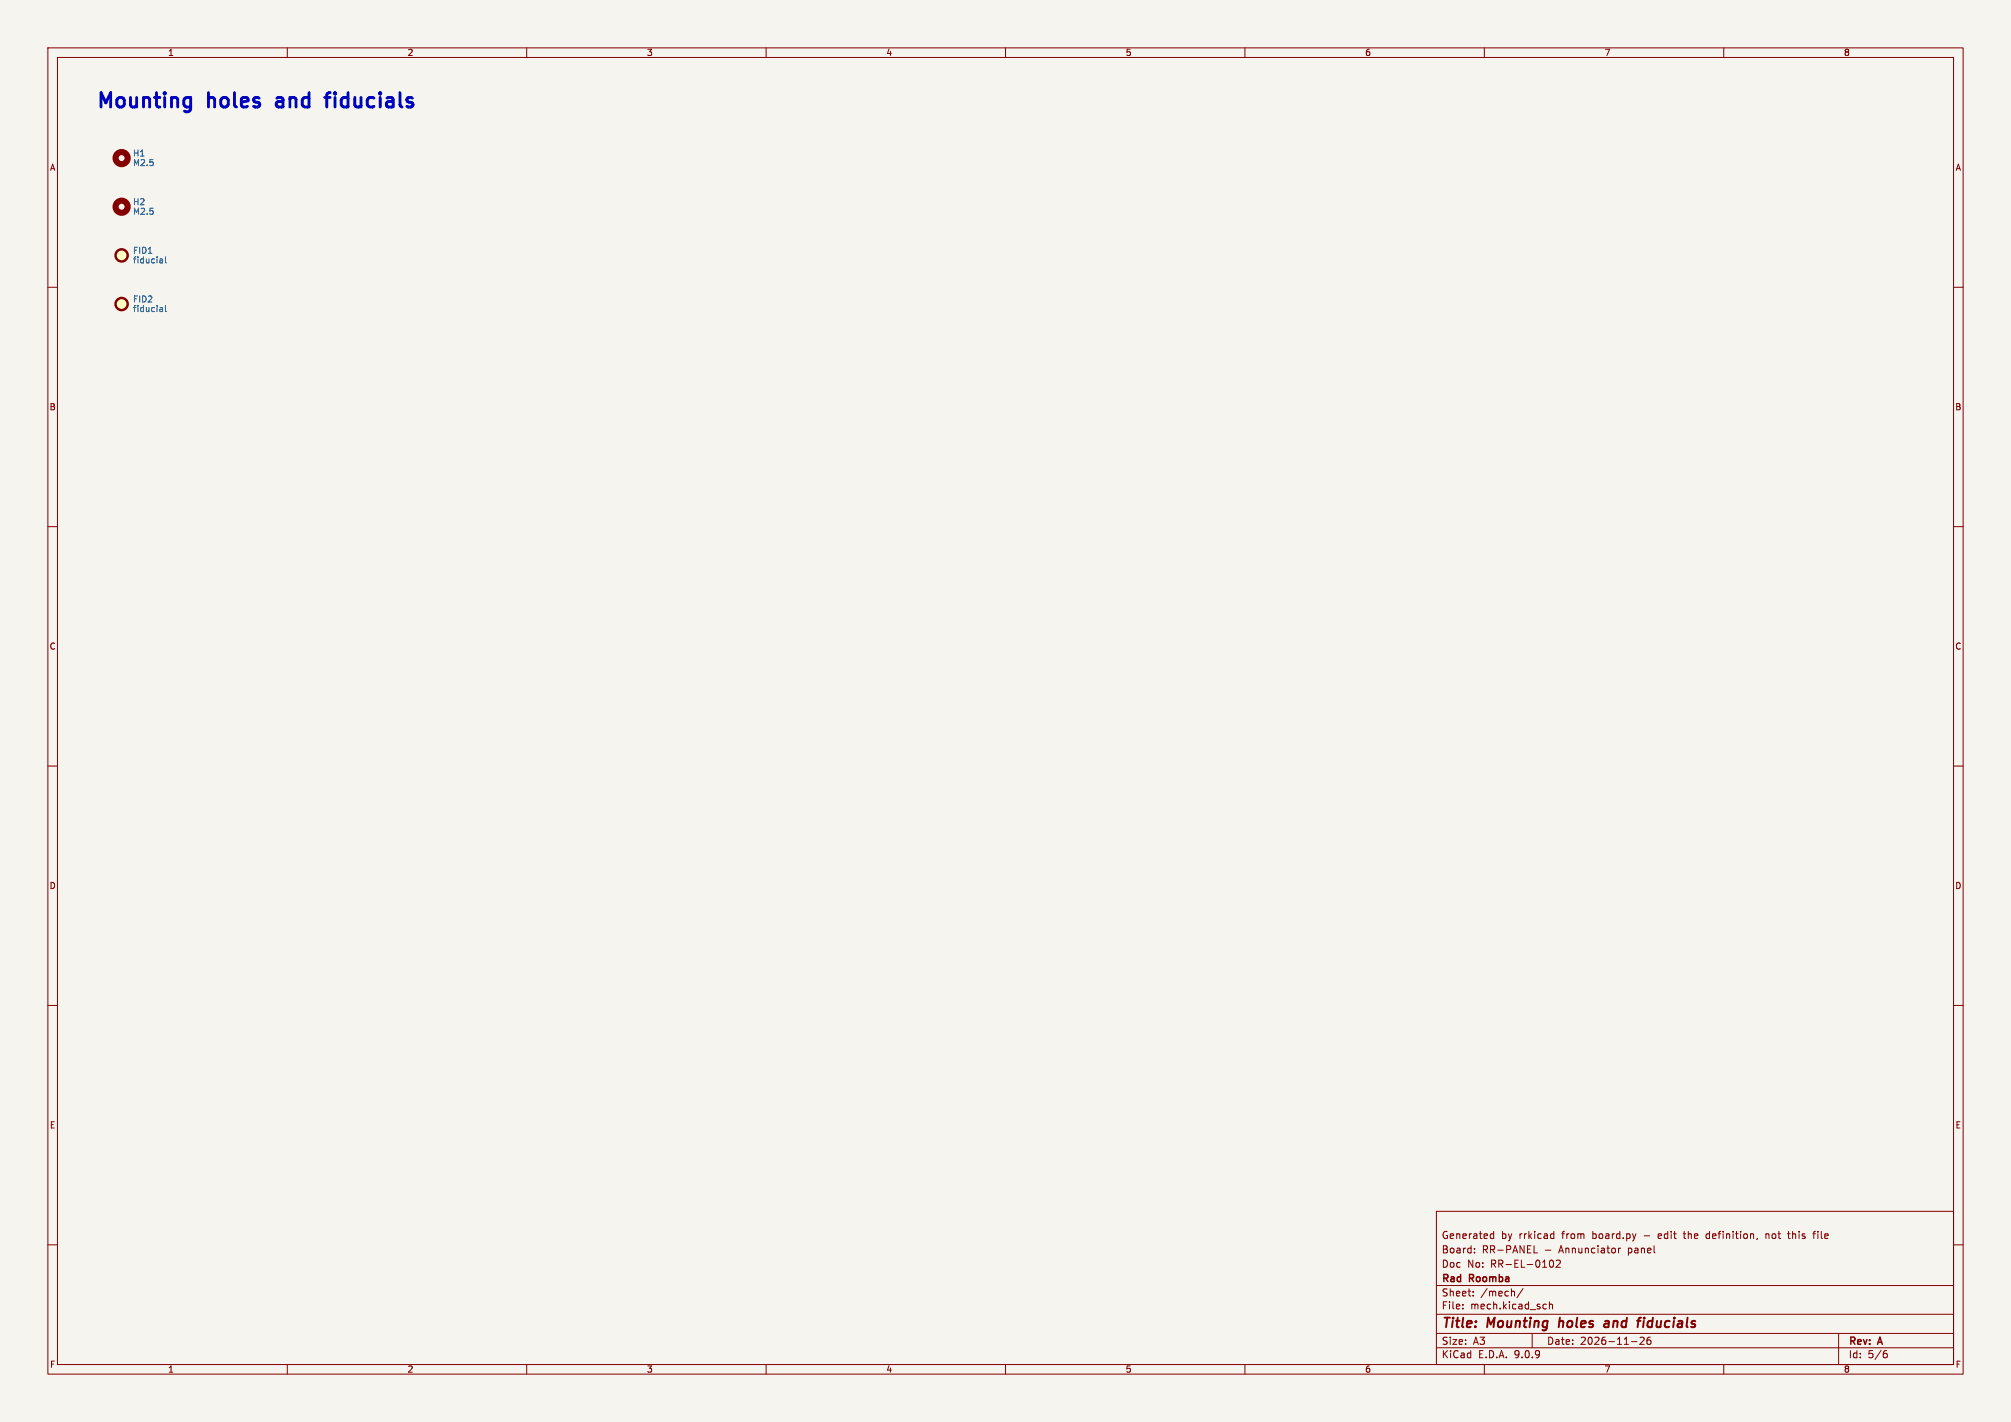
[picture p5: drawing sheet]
<svg xmlns="http://www.w3.org/2000/svg" width="420mm" height="297mm" viewBox="0 0 420 297" stroke-linecap="round" stroke-linejoin="round" font-family="sans-serif">
<path d="M0 0h420v297h-420z" fill="#f5f4ef" stroke="#f5f4ef" stroke-width=".21"/>
<g fill="none" stroke="#840000" stroke-width=".21">
<path d="M10 10h400v277h-400zM12 12h396v273h-396zM60 10v2M110 10v2M160 10v2M210 10v2M260 10v2M310 10v2M360 10v2M10 60h2M408 60h2M10 110h2"/>
<path d="M408 110h2M10 160h2M408 160h2M10 210h2M408 210h2M300 253h108v32h-108zM311.4 258.6h.5M311.4 257.8h.5M311.9 257.2v1.5M324.1 257.7l.4 .1M324.5 258.6l-.4 .1M324.5 257.2v1.5"/>
<path d="M351.5 257.7h.6M356.6 257.7l-.3 .3v.4l.3 .3M367 258.6l-.1 .3M368.8 257.7v1M369.2 257.7l-.4 .1M373.3 257.7h.6M373.5 257.2v1.3l.4 .2M378.6 257.7h.6M379.2 257.2l-.4 .2v1.3M10 260h2M300 278.5h108M300 274.5h108"/>
<path d="M300 268.5h108M305.5 273.2v.2M305.5 272.5v.1M307.7 270.5v.2M307.7 269.8v.1M307.9 261.5v.2M307.9 260.8v.1M316.2 269.8l.1 .9M318.1 269.1l-1.3 1.9M320 278.5v3M320.4 261.7h.7M322.5 272.4l.4 .1"/>
<path d="M322.9 273.3l-.4 .1M323.6 272.5l.2-.1 .4 .1v.9M323.6 271.9v1.5M323.6 263.8l.1-.5 .2-.1a.8 .8 0 0 1 .6 .7 .8 .8 0 0 1-.6 .8l-.2-.2-.1-.4M325 263.3l.6-.1 .3 .4-1 1.1h1M338 260.7v1M338.4 260.7l-.4 .3M342.5 279.4l.6-.1 .3 .4-1 1.1h1M344.7 279.3l-.5 .1a1.01 1.01 0 0 0 0 1.4l.5-.2 .1-.5-.3-.2h-.4l-.2 .2M384 278.5v6.5M408 260h2M60 285v2"/>
<path d="M110 285v2M160 285v2M210 285v2M260 285v2M300 281.5h108M310 285v2M340.7 280.2h1.2M360 285v2M393.6 282.7h.4l.2 .2-.1 .5-.5 .2M394 282.1l-.4 .1"/>
</g>
<path d="M325.8 275.2l-.3 2M335.2 276h.8M336 276.3l-.7 .1a.4 .4 0 0 0-.3 .4 .4 .4 0 0 0 .2 .4l.7-.1M343.3 275.9l-.2 1.3M343.4 275.2v.2" fill="none" stroke="#840000" stroke-width=".4"/>
<g fill="#ffffc2" stroke="#ffffc2" stroke-width=".21">
<circle cx="25.4" cy="53.3" r="1.27"/>
<circle cx="25.4" cy="63.5" r="1.27"/>
</g>
<g fill="none" stroke="#840000" stroke-width=".51">
<circle cx="25.4" cy="53.3" r="1.27"/>
<circle cx="25.4" cy="63.5" r="1.27"/>
</g>
<path d="M33.5 54.1h.4v.8M33.9 54.9h-.4M33.9 54.4h-.4M34.6 53.6v1.1l.1 .2M33.5 64.2l.4 .1v.8M33.9 65l-.4 .1M33.9 64.5l-.4 .1M34.6 63.8v1.1l.1 .2" fill="none" stroke="#006464" stroke-width=".21"/>
<g fill="none" stroke="#840000" stroke-width="1.3">
<circle cx="25.4" cy="33" r="1.27"/>
<circle cx="25.4" cy="43.2" r="1.27"/>
</g>
<path d="M69 19.4l-.6 .1-.1 .3v2.6M57.8 21.4l-.1 .2 .1 .6M67.8 20.4h1.2" fill="none" stroke="#0000c2" stroke-width=".6"/>
<g font-size="4.2" fill="#0000c2">
<text x="20" y="22.8">Mounting</text>
<text x="43.6" y="22.8">holes</text>
<text x="59.1" y="22.8">and</text>
<text x="70.7" y="22.8">fiducials</text>
</g>
<g font-size="2.8" fill="#840000">
<text x="301" y="277.9">Title:</text>
<text x="310.6" y="277.9">Mounting</text>
<text x="326.4" y="277.9">holes</text>
<text x="336.7" y="277.9">and</text>
<text x="344.5" y="277.9">fiducials</text>
</g>
<g font-size="2.1" fill="#840000">
<text x="301" y="262">Board:</text>
<text x="301" y="259">Generated</text>
<text x="309.5" y="262">RR-PANEL</text>
<text x="313.5" y="259">by</text>
<text x="317.3" y="259">rrkicad</text>
<text x="322.6" y="262">-</text>
<text x="325.7" y="262">Annunciator</text>
<text x="326.4" y="259">from</text>
<text x="332.8" y="259">board.py</text>
<text x="340.3" y="262">panel</text>
<text x="343.7" y="259">-</text>
<text x="346.9" y="259">edit</text>
<text x="352.4" y="259">the</text>
<text x="357.2" y="259">definition,</text>
<text x="369.8" y="259">not</text>
<text x="374.6" y="259">this</text>
<text x="380.1" y="259">file</text>
<text x="301" y="268.2">Rad</text>
<text x="301" y="265">Doc</text>
<text x="306.4" y="265">No:</text>
<text x="306.9" y="268.2">Roomba</text>
<text x="311.4" y="265">RR-EL-0102</text>
<text x="301" y="273.7">File:</text>
<text x="301" y="271">Sheet:</text>
<text x="307.1" y="273.7">mech.kicad_sch</text>
<text x="309.2" y="271">/mech/</text>
<text x="301" y="281.1">Size:</text>
<text x="307.6" y="281.1">A3</text>
<text x="323" y="281.1">Date:</text>
<text x="330" y="281.1">2026-11-26</text>
<text x="386" y="281.3">Rev:</text>
<text x="392.4" y="281.3">A</text>
<text x="301" y="283.9">KiCad</text>
<text x="308.7" y="283.9">E.D.A.</text>
<text x="316.3" y="283.9">9.0.9</text>
<text x="386" y="283.9">Id:</text>
<text x="390.1" y="283.9">5/6</text>
</g>
<g font-size="1.8" fill="#840000">
<text x="35" y="11.9">1</text>
<text x="85" y="11.9">2</text>
<text x="135" y="11.9">3</text>
<text x="185" y="11.9">4</text>
<text x="235" y="11.9">5</text>
<text x="285" y="11.9">6</text>
<text x="335" y="11.9">7</text>
<text x="385" y="11.9">8</text>
<text x="10.3" y="35.9">A</text>
<text x="408.3" y="35.9">A</text>
<text x="10.3" y="85.9">B</text>
<text x="408.2" y="85.9">B</text>
<text x="10.3" y="135.9">C</text>
<text x="408.2" y="135.9">C</text>
<text x="10.3" y="185.9">D</text>
<text x="408.2" y="185.9">D</text>
<text x="10.3" y="235.9">E</text>
<text x="408.3" y="235.9">E</text>
<text x="10.3" y="285.9">F</text>
<text x="35" y="286.9">1</text>
<text x="85" y="286.9">2</text>
<text x="135" y="286.9">3</text>
<text x="185" y="286.9">4</text>
<text x="235" y="286.9">5</text>
<text x="285" y="286.9">6</text>
<text x="335" y="286.9">7</text>
<text x="385" y="286.9">8</text>
<text x="408.3" y="285.9">F</text>
</g>
<g font-size="1.8" fill="#006464">
<text x="27.7" y="32.9">H1</text>
<text x="27.7" y="34.9">M2.5</text>
<text x="27.7" y="43">H2</text>
<text x="27.7" y="45">M2.5</text>
<text x="27.7" y="53.2">FID1</text>
<text x="27.7" y="55.2">fiducial</text>
<text x="27.7" y="63.4">FID2</text>
<text x="27.7" y="65.4">fiducial</text>
</g>
</svg>
